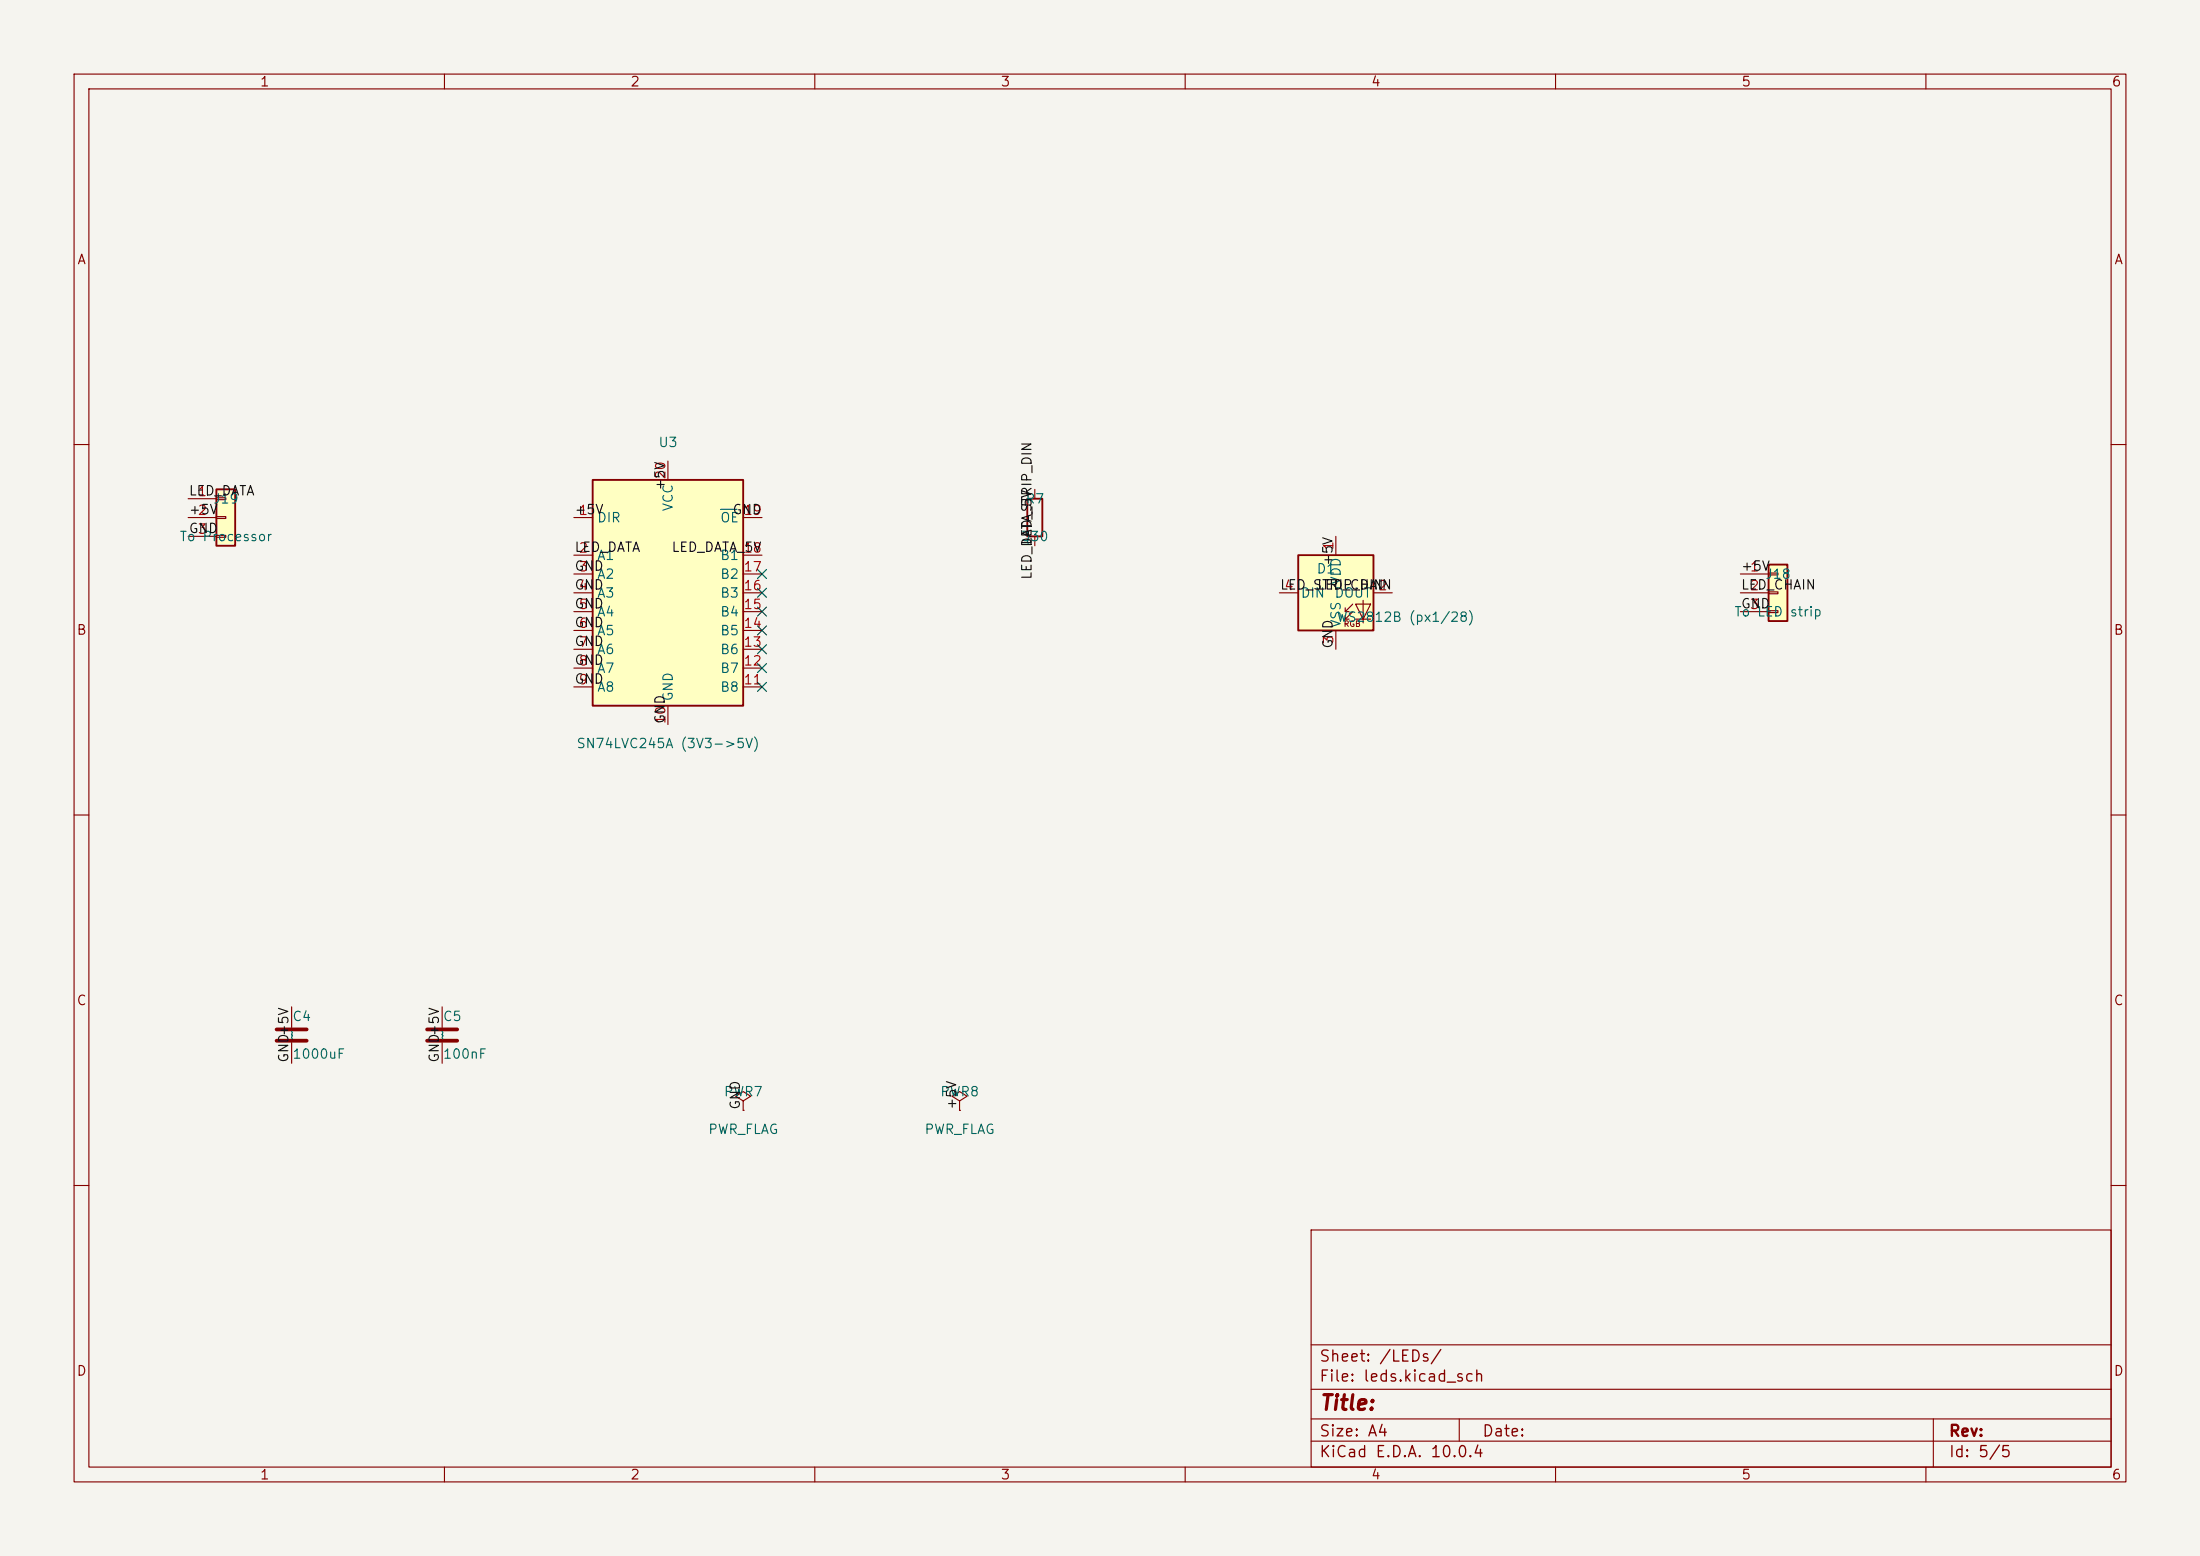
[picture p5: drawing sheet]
<svg xmlns="http://www.w3.org/2000/svg" width="297mm" height="210mm" viewBox="0 0 297 210" stroke-linecap="round" stroke-linejoin="round" font-family="sans-serif">
<path d="M0 0h297v210h-297z" fill="#f5f4ef" stroke="#f5f4ef" stroke-width=".14"/>
<g fill="none" stroke="#840000" stroke-width=".15">
<path d="M10 10h277v190h-277zM12 12h273v186h-273zM60 10v2M110 10v2M160 10v2M210 10v2M260 10v2M10 60h2M139.7 66v1.3M139.7 72.4v1.3M285 60h2M10 110h2"/>
<path d="M285 110h2M10 160h2M177 166h108v32h-108zM285 160h2M60 198v2M110 198v2M160 198v2M177 194.5h108M177 191.5h108M177 187.5h108M177 181.5h108M197 191.5v3"/>
<path d="M210 198v2M260 198v2M261 191.5v6.5"/>
</g>
<path d="M138.7 67.3h2v5.1h-2z" fill="none" stroke="#840000" stroke-width=".25"/>
<path d="M29.2 66h2.5v7.7h-2.5z" fill="#ffffc2"/>
<path d="M29.2 66h2.5v7.7h-2.5z" fill="none" stroke="#840000" stroke-width=".25"/>
<path d="M25.4 67.3h3.8M25.4 69.9h3.8M25.4 72.4h3.8M29.2 67.2h1.3v.2h-1.3zM29.2 69.7h1.3v.3h-1.3zM29.2 72.3h1.3v.2h-1.3zM39.4 135.9v2.8M59.7 135.9v2.8M39.4 140.7v2.8M59.7 140.7v2.8" fill="none" stroke="#840000" stroke-width=".15"/>
<path d="M37.3 138.9h4.1M57.7 138.9h4M37.3 140.5h4.1M57.7 140.5h4" fill="none" stroke="#840000" stroke-width=".51"/>
<path d="M80 64.8h20.3v30.5h-20.3z" fill="#ffffc2"/>
<path d="M80 64.8h20.3v30.5h-20.3z" fill="none" stroke="#840000" stroke-width=".25"/>
<g fill="none" stroke="#840000" stroke-width=".15">
<path d="M77.5 69.9h2.5M77.5 74.9h2.5M77.5 77.5h2.5M90.2 62.2v2.6M100.3 69.9h2.6M100.3 74.9h2.6M100.3 77.5h2.6M77.5 80h2.5M77.5 82.6h2.5M77.5 85.1h2.5M77.5 87.6h2.5M77.5 90.2h2.5"/>
<path d="M77.5 92.7h2.5M90.2 95.3v2.5M100.3 80h2.6M100.3 82.6h2.6M100.3 85.1h2.6M100.3 87.6h2.6M100.3 90.2h2.6M100.3 92.7h2.6"/>
</g>
<path d="M97.3 68.7h2.2" fill="none" stroke="#006464" stroke-width=".15"/>
<path d="M238.8 76.2h2.5v7.6h-2.5z" fill="#ffffc2"/>
<path d="M238.8 76.2h2.5v7.6h-2.5z" fill="none" stroke="#840000" stroke-width=".25"/>
<path d="M234.9 77.5h3.9M238.8 77.3h1.2v.3h-1.2zM238.8 79.9h1.2v.2h-1.2zM234.9 80h3.9M234.9 82.6h3.9M238.8 82.4h1.2v.3h-1.2zM129.5 148.6l1.1-.6-1.1-.7-1 .7 1 .6v1.3M129.5 149.9h.1" fill="none" stroke="#840000" stroke-width=".15"/>
<path d="M175.3 74.9h10.1v10.2h-10.1z" fill="#ffffc2"/>
<g fill="none" stroke="#840000" stroke-width=".15">
<path d="M180.3 72.4v2.5M172.7 80h2.6M180.3 85.1v2.5M181.6 82.6h.5M181.6 83.6h.5M182.6 81.5l-1 1.1v-.6M182.6 82.6l-1 1v-.5M183 81.5h2l-1 2.1zM183 83.6h2M184 81v3.1M185.4 80h2.6M100.3 148.6l1-.6-1-.7-1 .7 1 .6v1.3"/>
<path d="M100.3 149.9h.1"/>
</g>
<path d="M175.3 74.9h10.1v10.2h-10.1z" fill="none" stroke="#840000" stroke-width=".25"/>
<g fill="none" stroke="#000084" stroke-width=".15">
<path d="M102.3 79.4l1.2 1.2M102.3 76.9l1.2 1.2M103.5 79.4l-1.2 1.2M103.5 76.9l-1.2 1.2M102.3 92.1l1.2 1.2M102.3 87l1.2 1.2M102.3 84.5l1.2 1.2M102.3 89.6l1.2 1.2M102.3 81.9l1.2 1.3M103.5 92.1l-1.2 1.2M103.5 87l-1.2 1.2M103.5 84.5l-1.2 1.2"/>
<path d="M103.5 89.6l-1.2 1.2M103.5 81.9l-1.2 1.3"/>
</g>
<text font-size="2" fill="#840000" x="178" y="190.8">Title:</text>
<g font-size="1.5" fill="#840000">
<text x="178" y="184.2">Sheet: /LEDs/</text>
<text x="178" y="186.9">File: leds.kicad_sch</text>
<text x="178" y="197.1">KiCad E.D.A. 10.0.4</text>
<text x="178" y="194.3">Size: A4</text>
<text x="200" y="194.3">Date:</text>
<text x="263" y="194.3">Rev:</text>
<text x="263" y="197.1">Id: 5/5</text>
</g>
<g font-size="1.3" fill="#840000">
<text x="35" y="12">1</text>
<text x="85" y="12">2</text>
<text x="135" y="12">3</text>
<text x="185" y="12">4</text>
<text x="235" y="12">5</text>
<text x="285" y="12">6</text>
<text x="10.3" y="36">A</text>
<text x="285.3" y="36">A</text>
<text x="10.3" y="86">B</text>
<text x="285.3" y="86">B</text>
<text x="10.3" y="136">C</text>
<text x="285.3" y="136">C</text>
<text x="10.3" y="186">D</text>
<text x="285.3" y="186">D</text>
<text x="35" y="200">1</text>
<text x="85" y="200">2</text>
<text x="135" y="200">3</text>
<text x="185" y="200">4</text>
<text x="235" y="200">5</text>
<text x="285" y="200">6</text>
</g>
<g font-size="1.3" fill="#006464">
<text x="88.8" y="60.7">U3</text>
<text x="28.7" y="68.3">J19</text>
<text x="80.5" y="70.8">DIR</text>
<text x="91.1" y="69.1" transform="rotate(-90 91.1 69.1)">VCC</text>
<text x="97.1" y="70.8">OE</text>
<text x="138.4" y="68.3">R7</text>
<text x="139.7" y="67.2" transform="rotate(-90 139.7 67.2)">~</text>
<text x="24.1" y="73.4">To Processor</text>
<text x="80.5" y="75.9">A1</text>
<text x="97.1" y="75.9">B1</text>
<text x="137.8" y="73.4">330</text>
<text x="139.7" y="73.6" transform="rotate(-90 139.7 73.6)">~</text>
<text x="177.6" y="77.7">D1</text>
<text x="80.5" y="78.4">A2</text>
<text x="80.5" y="81">A3</text>
<text x="80.5" y="83.5">A4</text>
<text x="97.1" y="83.5">B4</text>
<text x="97.1" y="81">B3</text>
<text x="97.1" y="78.4">B2</text>
<text x="175.5" y="81">DIN</text>
<text x="180.1" y="81">DOUT</text>
<text x="181.3" y="79" transform="rotate(-90 181.3 79)">VDD</text>
<text x="234" y="83.5">To LED</text>
<text x="238.2" y="78.4">J18</text>
<text x="241.5" y="83.5">strip</text>
<text x="80.5" y="86.1">A5</text>
<text x="80.5" y="88.6">A6</text>
<text x="97.1" y="88.6">B6</text>
<text x="97.1" y="86.1">B5</text>
<text x="180.3" y="84.2">WS2812B (px1/28)</text>
<text x="181.3" y="84.8" transform="rotate(-90 181.3 84.8)">VSS</text>
<text x="80.5" y="91.1">A7</text>
<text x="80.5" y="93.7">A8</text>
<text x="91.1" y="94.7" transform="rotate(-90 91.1 94.7)">GND</text>
<text x="97.1" y="93.7">B8</text>
<text x="97.1" y="91.1">B7</text>
<text x="77.7" y="101.3">SN74LVC245A (3V3-&gt;5V)</text>
<text x="39.4" y="138.1">C4</text>
<text x="39.4" y="143.2">1000uF</text>
<text x="40.3" y="140" transform="rotate(-90 40.3 140)">~</text>
<text x="59.7" y="138.1">C5</text>
<text x="59.7" y="143.2">100nF</text>
<text x="60.7" y="140" transform="rotate(-90 60.7 140)">~</text>
<text x="97.6" y="148.3">PWR7</text>
<text x="126.8" y="148.3">PWR8</text>
<text x="95.5" y="153.4">PWR_FLAG</text>
<text x="124.7" y="153.4">PWR_FLAG</text>
</g>
<g font-size="1.3" fill="#a90000">
<text x="90.1" y="64.8" transform="rotate(-90 90.1 64.8)">20</text>
<text x="26.6" y="67.3">1</text>
<text x="26.6" y="69.8">2</text>
<text x="78" y="69.8">1</text>
<text x="100.3" y="69.8">19</text>
<text x="26.6" y="72.4">3</text>
<text x="78" y="74.9">2</text>
<text x="78" y="77.4">3</text>
<text x="100.3" y="77.4">17</text>
<text x="100.3" y="74.9">18</text>
<text x="180.3" y="74.4" transform="rotate(-90 180.3 74.4)">1</text>
<text x="236.1" y="77.4">1</text>
<text x="78" y="80">4</text>
<text x="78" y="82.5">5</text>
<text x="100.3" y="82.5">15</text>
<text x="100.3" y="80">16</text>
<text x="173.3" y="80">4</text>
<text x="186" y="80">2</text>
<text x="236.1" y="80">2</text>
<text x="236.1" y="82.5">3</text>
<text x="78" y="85.1">6</text>
<text x="78" y="87.6">7</text>
<text x="100.3" y="87.6">13</text>
<text x="100.3" y="85.1">14</text>
<text x="180.3" y="87.1" transform="rotate(-90 180.3 87.1)">3</text>
<text x="78" y="90.1">8</text>
<text x="78" y="92.7">9</text>
<text x="100.3" y="92.7">11</text>
<text x="100.3" y="90.1">12</text>
<text x="90.1" y="97.8" transform="rotate(-90 90.1 97.8)">10</text>
</g>
<g font-size="1.3" fill="#0f0f0f">
<text x="25.4" y="69.7">+5V</text>
<text x="25.4" y="67.2">LED_DATA</text>
<text x="77.5" y="69.7">+5V</text>
<text x="90" y="66.3" transform="rotate(-90 90 66.3)">+5V</text>
<text x="98.8" y="69.7">GND</text>
<text x="25.4" y="72.3">GND</text>
<text x="77.5" y="74.8">LED_DATA</text>
<text x="77.5" y="77.3">GND</text>
<text x="90.6" y="74.8">LED_DATA_5V</text>
<text x="139.6" y="73.7" transform="rotate(-90 139.6 73.7)">LED_STRIP_DIN</text>
<text x="180.2" y="76.5" transform="rotate(-90 180.2 76.5)">+5V</text>
<text x="234.9" y="77.3">+5V</text>
<text x="77.5" y="82.4">GND</text>
<text x="77.5" y="79.9">GND</text>
<text x="139.6" y="78.3" transform="rotate(-90 139.6 78.3)">LED_DATA_5V</text>
<text x="172.7" y="79.9">LED_STRIP_DIN</text>
<text x="177.7" y="79.9">LED_CHAIN</text>
<text x="234.9" y="79.9">LED_CHAIN</text>
<text x="234.9" y="82.4">GND</text>
<text x="77.5" y="87.5">GND</text>
<text x="77.5" y="85">GND</text>
<text x="180.2" y="87.6" transform="rotate(-90 180.2 87.6)">GND</text>
<text x="77.5" y="90">GND</text>
<text x="77.5" y="92.6">GND</text>
<text x="90" y="97.8" transform="rotate(-90 90 97.8)">GND</text>
<text x="39.2" y="143.5" transform="rotate(-90 39.2 143.5)">GND+5V</text>
<text x="59.6" y="143.5" transform="rotate(-90 59.6 143.5)">GND+5V</text>
<text x="100.2" y="149.9" transform="rotate(-90 100.2 149.9)">GND</text>
<text x="129.4" y="149.9" transform="rotate(-90 129.4 149.9)">+5V</text>
</g>
<text font-size=".8" fill="#840000" x="181.3" y="84.8">RGB</text>
</svg>
